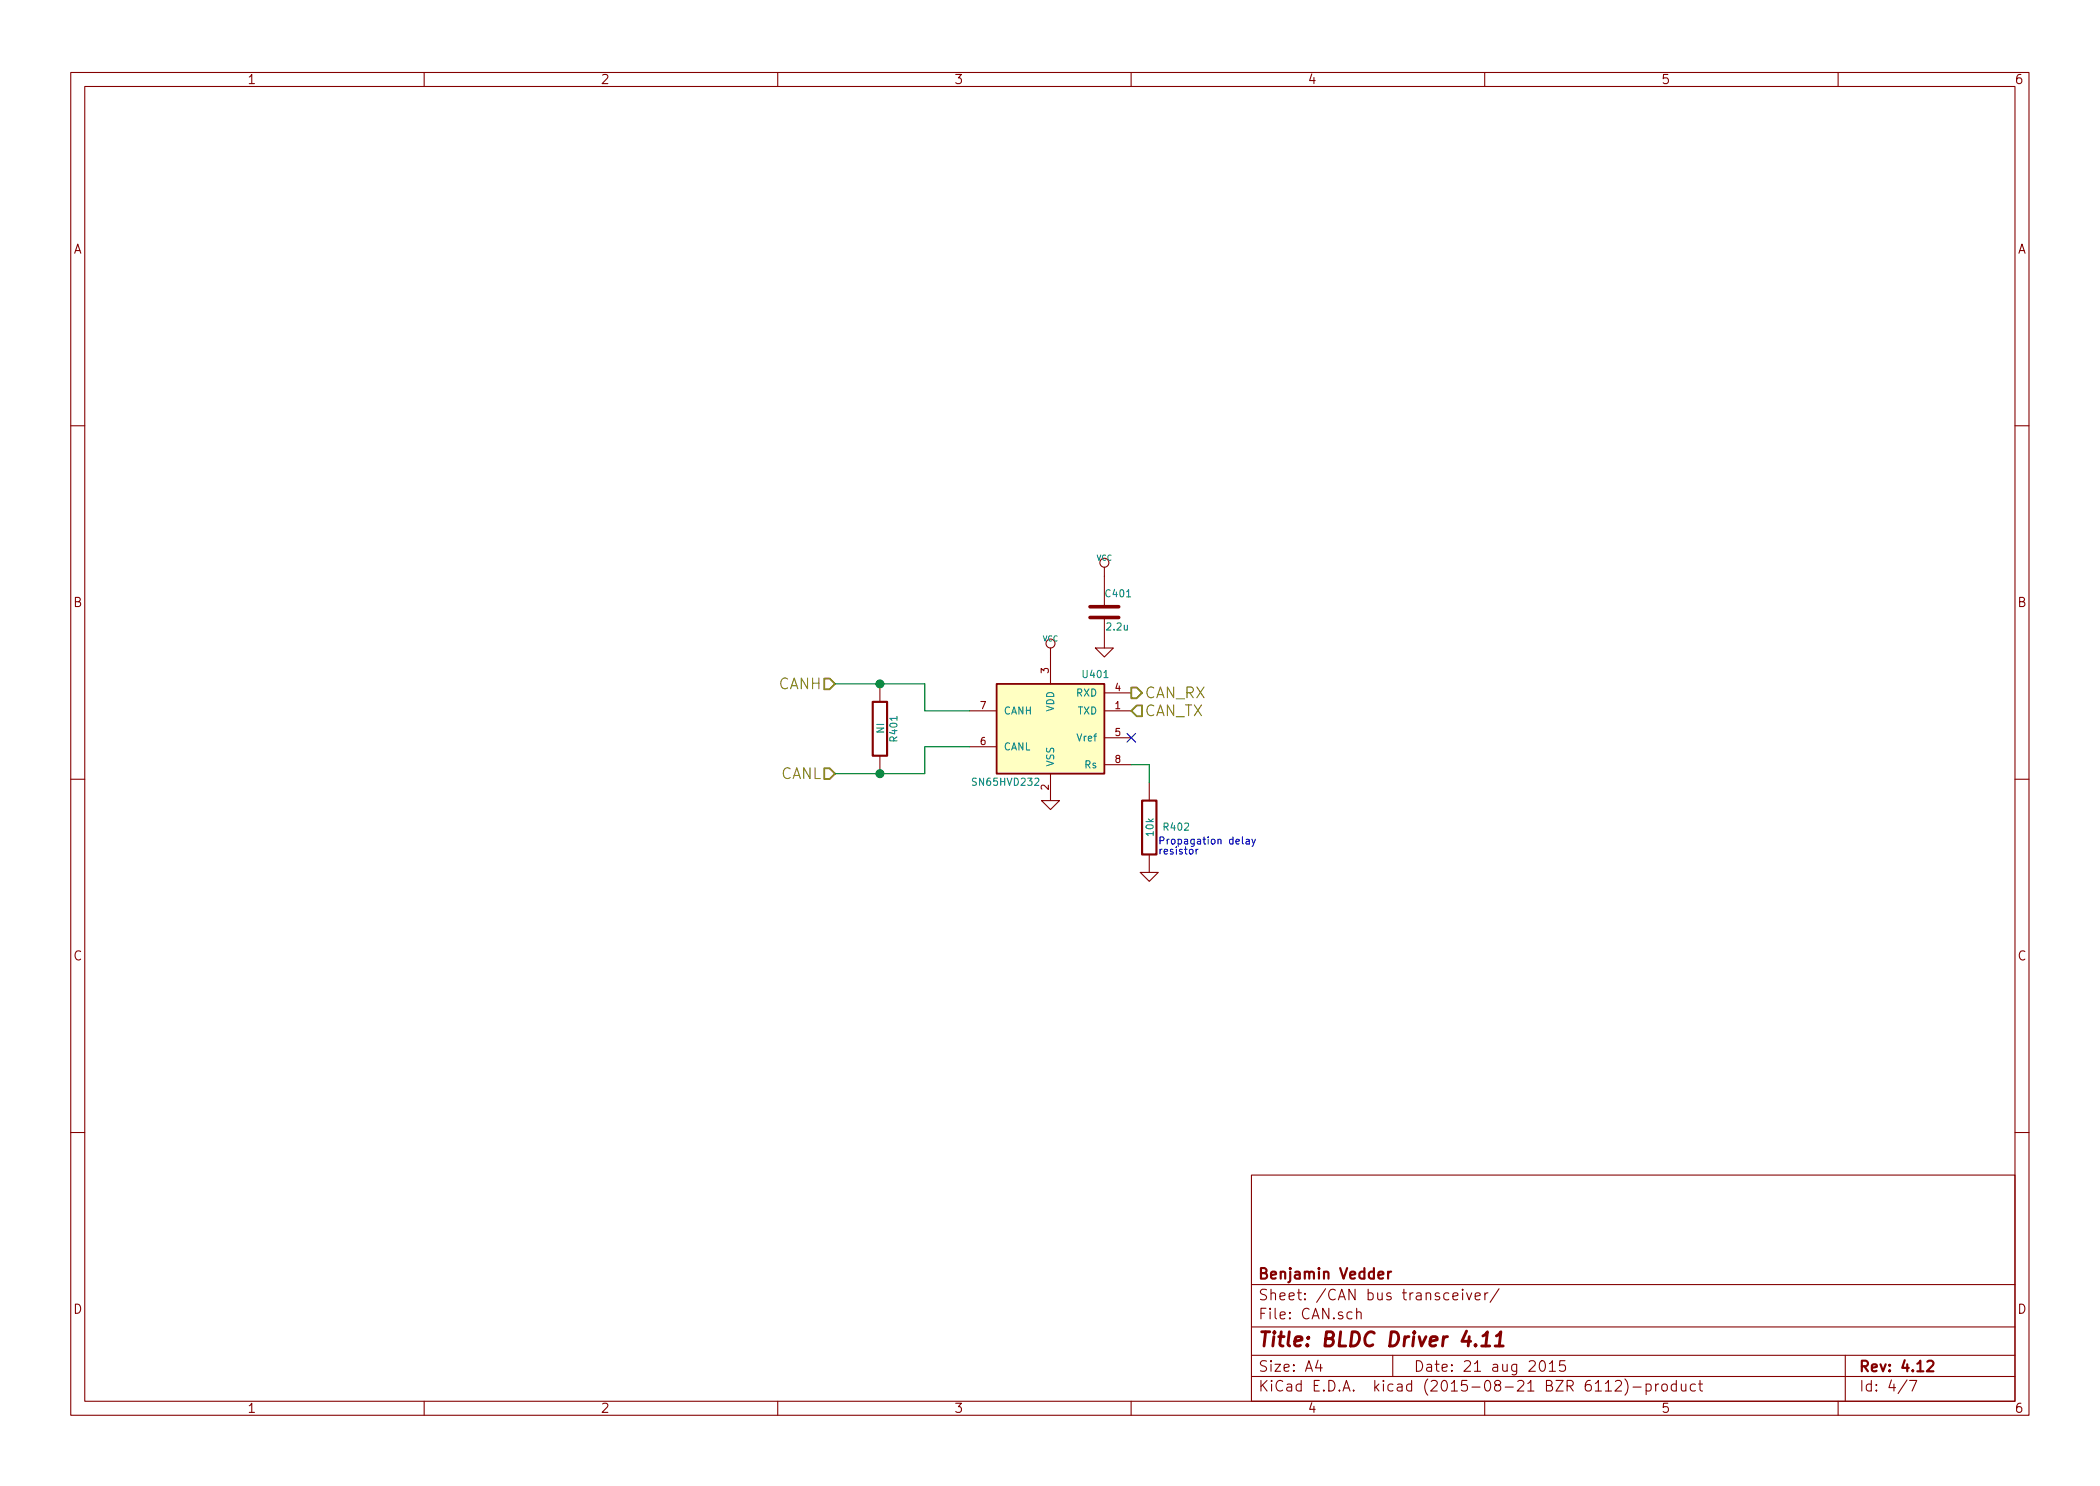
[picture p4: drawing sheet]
<svg xmlns="http://www.w3.org/2000/svg" width="297mm" height="210mm" viewBox="0 0 297 210" stroke-linecap="round" stroke-linejoin="round" font-family="sans-serif">
<g fill="none" stroke="#840000" stroke-width=".15">
<path d="M10 10.3h277v189.9h-277zM12 12.2h273v186.1h-273zM60 10.3v1.9M110 10.3v1.9M160 10.3v1.9M210 10.3v1.9M260 10.3v1.9M10 60.2h2M285 60.2h2M124.5 96.8v2.5M148.6 91.7v5.1M154.9 91.7h2.6l-1.3 1.3z"/>
<path d="M156.2 98h3.8M156.2 80.3v5.5M156.2 87.4v4.3M10 110.3h2M124.5 106.9v2.6M137.2 100.6h3.8M137.2 105.7h3.8M147.3 113.3h2.6l-1.3 1.2zM148.6 109.5v3.8M156.2 100.6h3.8M156.2 104.4h3.8M156.2 108.2h3.8"/>
<path d="M162.6 110.7v2.6M285 110.3h2M161.3 123.4h2.5l-1.2 1.3zM162.6 120.9v2.5M10 160.2h2M177 166.3h108v32h-108zM285 160.2h2M60 198.3v1.9M110 198.3v1.9M160 198.3v1.9M177 194.8h108M177 191.8h108"/>
<path d="M177 187.8h108M177 181.8h108M186.4 192.5l-.3 1h.9M186.8 193v1M191.9 185.7a.38 .38 0 0 1 .6 .1v.8M191.9 185.1v1.5M197 191.8v3M205.5 183.4l.7-.1v-.3l-.5-.1-.2 .2 .1 .7 .1 .1 .5-.1M206.9 182.4l-.1 .1 .1 .1 .1-.1-.1-.1v.2M206.9 182.9v1M207.4 182.9l.4 1 .4-1M208.7 183.4l.7-.1-.1-.3-.4-.1-.2 .2v.7l.2 .1 .4-.1"/>
<path d="M210 198.3v1.9M210 182.9v1M210.5 182.9l-.3 .1-.2 .2M212 182.3l-1.2 2M218 192.6a.34 .34 0 0 1 .5 .2 .77 .77 0 0 1-.4 1.2 .97 .97 0 0 1-.1-1.4zM219.2 193l.4-.5v1.5M219.2 194h.8M221.4 192.5h-.8v.7a.62 .62 0 0 1 .7 0l.1 .2v.5l-.2 .1h-.4l-.2-.1M227.1 195.8l.4-.5v1.5M227.1 196.8h.8M228.5 195.5l.2-.2 .5 .1a.37 .37 0 0 1 .1 .6l-.9 .8h1M229.8 195.1a1.71 1.71 0 0 1 0 2.3"/>
<path d="M231 196.3h1.1M232.8 195.9a.48 .48 0 0 1 .7 .1l.1 .1-.1 .6a.48 .48 0 0 1-.7 0M232.8 195.8v1.5M234.2 195.8v1M234.6 195.8l-.3 .1-.1 .2M235.1 196a.41 .41 0 0 1 .7 .1v.4a.41 .41 0 0 1-.4 .3 .41 .41 0 0 1-.3-.3zM237.1 195.9l-.4-.1-.3 .3 .1 .6 .2 .1 .4-.1M237.1 195.3v1.5M237.8 195.8l.1 .9a.4 .4 0 0 0 .6 0M238.5 195.8v1M239.8 195.9l-.4-.1-.3 .3 .1 .6 .2 .1 .4-.1M240.3 195.8h.5"/>
<path d="M240.5 195.3v1.3l.2 .2h.1M260 198.3v1.9M261 191.8v6.5M269.7 195.2l-1.2 2M270.1 195.3h1l-.6 1.5"/>
<circle cx="156.2" cy="79.6" r=".63"/>
<circle cx="148.6" cy="91.1" r=".63"/>
</g>
<path d="M123.4 99.3h2.1v7.6h-2.1zM161.5 113.3h2.1v7.6h-2.1zM196.3 179.9v1M196.8 179.9l-.3 .1-.2 .2M272.6 192.7l.2-.2 .5 .1a.37 .37 0 0 1 .1 .6l-.9 .8h1" fill="none" stroke="#840000" stroke-width=".3"/>
<path d="M209.6 190.4h1.1M209.8 189l.6-.6-.2 2M211.5 190.4h1.1M211.7 189l.6-.6-.2 2" fill="none" stroke="#840000" stroke-width=".41"/>
<path d="M141 96.8h15.2v12.7h-15.2z" fill="#ffffc2" stroke="#ffffc2" stroke-width=".14"/>
<path d="M141 96.8h15.2v12.7h-15.2z" fill="none" stroke="#840000" stroke-width=".25"/>
<path d="M154.2 87.4h4M154.2 85.8h4" fill="none" stroke="#840000" stroke-width=".51"/>
<path d="M116.6 96h.7l.8 .8-.8 .7h-.7zM160 97.3h.8l.7 .7-.7 .8h-.8zM160.8 99.8h.7v1.5h-.7l-.8-.7zM116.6 108.7h.7l.8 .8-.8 .7h-.7z" fill="none" stroke="#848400" stroke-width=".25"/>
<path d="M118.1 96.8h12.7v3.8h6.4M137.2 105.7h-6.4v3.8h-12.7M160 108.2h2.6v2.5" fill="none" stroke="#008400" stroke-width=".15"/>
<g fill="#008400" stroke="#008400" stroke-width=".25">
<circle cx="124.5" cy="109.5" r=".51"/>
<circle cx="124.5" cy="96.8" r=".51"/>
</g>
<path d="M159.4 103.8l1.2 1.2M160.6 103.8l-1.2 1.2" fill="none" stroke="#000084" stroke-width=".15"/>
<path d="M175.7 118.4v.9l.2 .1M176.3 118.8h.4v.6M176.7 119h-.3l-.2 .2 .2 .2h.3M177.1 118.7l.2 .7M177.6 118.7l-.4 1-.1 .1M169.2 120.2v.6M169.5 120.2h-.2l-.1 .2" fill="none" stroke="#0000c2" stroke-width=".15"/>
<text font-size="2.8" fill="#840000" x="178" y="190.5">Title: BLDC Driver 4.11</text>
<g font-size="2.1" fill="#848400">
<text x="110.1" y="97.5">CANH</text>
<text x="162" y="98.8">CAN_RX</text>
<text x="162" y="101.3">CAN_TX</text>
<text x="110.3" y="110.2">CANL</text>
</g>
<g font-size="2.1" fill="#840000">
<text x="178" y="184">Sheet: /CAN bus transceiver/</text>
<text x="178" y="181">Benjamin Vedder</text>
<text x="178" y="186.7">File: CAN.sch</text>
<text x="178" y="196.9">KiCad E.D.A. kicad (2015-08-21 BZR 6112)-product</text>
<text x="178" y="194.1">Size: A4</text>
<text x="200" y="194.1">Date: 21 aug 2015</text>
<text x="263" y="194.1">Rev: 4.12</text>
<text x="263" y="196.9">Id: 4/7</text>
</g>
<g font-size="1.8" fill="#840000">
<text x="35" y="11.9">1</text>
<text x="85" y="11.9">2</text>
<text x="135" y="11.9">3</text>
<text x="185" y="11.9">4</text>
<text x="235" y="11.9">5</text>
<text x="285" y="11.9">6</text>
<text x="10.4" y="35.9">A</text>
<text x="285.4" y="35.9">A</text>
<text x="10.4" y="85.9">B</text>
<text x="285.4" y="85.9">B</text>
<text x="10.4" y="135.9">C</text>
<text x="285.4" y="135.9">C</text>
<text x="10.4" y="185.9">D</text>
<text x="285.4" y="185.9">D</text>
<text x="35" y="199.9">1</text>
<text x="85" y="199.9">2</text>
<text x="135" y="199.9">3</text>
<text x="185" y="199.9">4</text>
<text x="235" y="199.9">5</text>
<text x="285" y="199.9">6</text>
</g>
<g font-size="1.4" fill="#008484">
<text x="156.5" y="84.5">C401</text>
<text x="156.6" y="89.2">2.2u</text>
<text x="153.3" y="95.9">U401</text>
<text x="142" y="101.1">CANH</text>
<text x="149.1" y="100.8" transform="rotate(-90 149.1 100.8)">VDD</text>
<text x="152.2" y="98.5">RXD</text>
<text x="152.4" y="101.1">TXD</text>
<text x="125.1" y="103.8" transform="rotate(-90 125.1 103.8)">NI</text>
<text x="126.9" y="104.8" transform="rotate(-90 126.9 104.8)">R401</text>
<text x="142" y="106.2">CANL</text>
<text x="152.5" y="104.9">Vref</text>
<text x="137.8" y="111.2">SN65HVD232</text>
<text x="149.1" y="108.5" transform="rotate(-90 149.1 108.5)">VSS</text>
<text x="153.4" y="108.7">Rs</text>
<text x="163.2" y="118.2" transform="rotate(-90 163.2 118.2)">10k</text>
<text x="164.7" y="117.5">R402</text>
</g>
<g font-size="1.4" fill="#840000">
<text x="148.3" y="95.2" transform="rotate(-90 148.3 95.2)">3</text>
<text x="138.7" y="100.3">7</text>
<text x="157.7" y="100.3">1</text>
<text x="157.7" y="97.8">4</text>
<text x="138.7" y="105.4">6</text>
<text x="157.7" y="104.1">5</text>
<text x="157.7" y="107.9">8</text>
<text x="148.3" y="111.8" transform="rotate(-90 148.3 111.8)">2</text>
</g>
<g font-size="1.4" fill="#0000c2">
<text x="163.8" y="119.5">Propagation delay</text>
<text x="163.8" y="120.9">resistor</text>
</g>
<g font-size="1.1" fill="#008484">
<text x="155.1" y="79.3">VCC</text>
<text x="147.5" y="90.7">VCC</text>
</g>
</svg>
